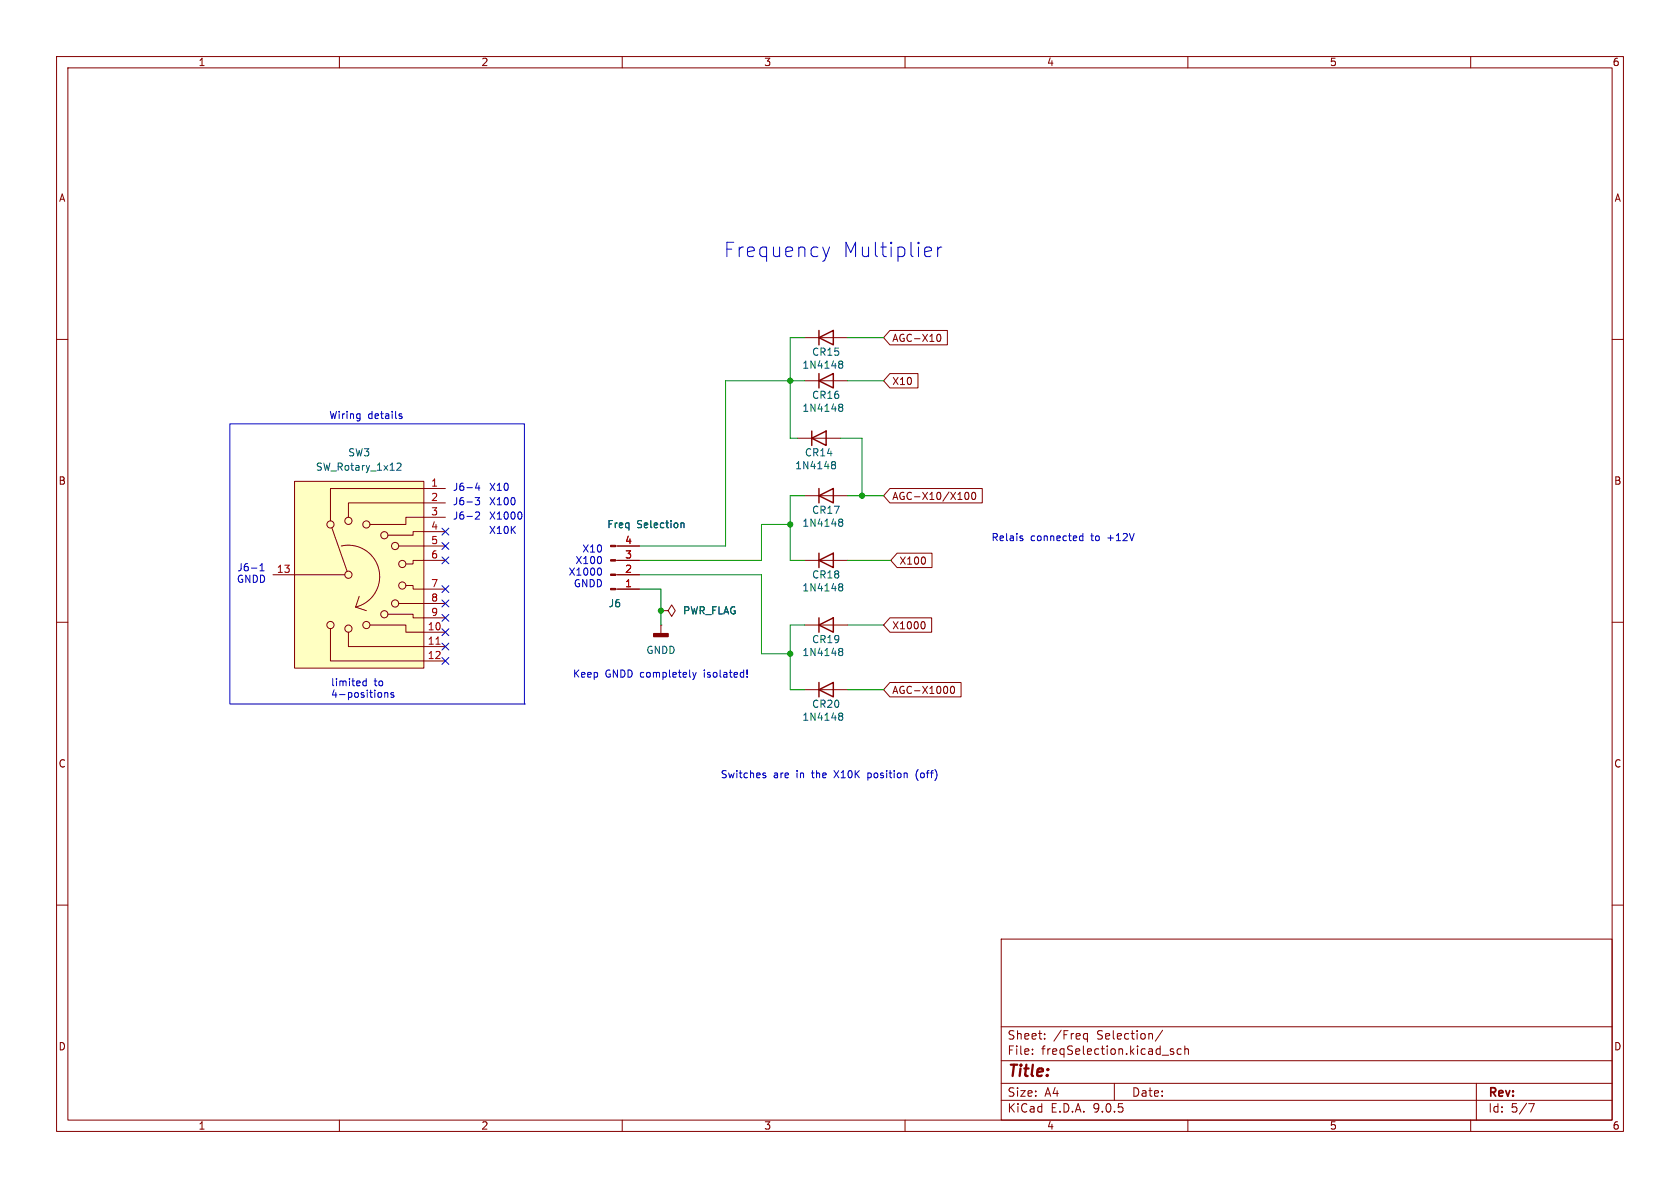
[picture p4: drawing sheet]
<svg xmlns="http://www.w3.org/2000/svg" width="297mm" height="210mm" viewBox="0 0 297 210" stroke-linecap="round" stroke-linejoin="round" font-family="sans-serif">
<g fill="none" stroke="#840000" stroke-width=".18">
<path d="M10 10h277v190h-277zM12 12h273v186h-273zM60 10v2M110 10v2M160 10v2M210 10v2M260 10v2M10 60h2M141 77.5h7.6M142.2 67.3h7.7M285 60h2M142.2 99.1h7.7"/>
<path d="M10 110h2M142.2 110.5h7.7M285 110h2M10 160h2M177 166h108v32h-108zM285 160h2M60 198v2M110 198v2M160 198v2M177 194.5h108M177 191.5h108M177 187.5h108"/>
<path d="M177 181.5h108M182.5 186.3v.1M182.5 185.5v.1M184.7 183.6v.1M184.7 182.8v.1M191.7 183.6h.5M191.7 182.8h.5M192.2 182.7v1.5M197 191.5v3M205.5 182.1l-1.3 2M207.5 185.5l-.4-.1-.2 .2 .1 .2 .5 .2v.3h-.6M208.8 185.5l-.4-.1-.3 .3v.4l.1 .2h.6"/>
<path d="M209.5 185.5l.2-.1 .3 .1 .1 .9M209.5 184.9v1.5M210 198v2M260 198v2M261 191.5v6.5M270.2 195.1h1l-.6 1.5"/>
</g>
<path d="M143.5 77.5l2.5-1.3v2.5zM143.5 76.2v2.5M144.8 67.3l2.5-1.3v2.6zM144.8 66v2.6M144.8 99.1l2.5-1.3v2.5zM144.8 97.8v2.5M144.8 110.5l2.5-1.3v2.6zM144.8 109.2v2.6" fill="none" stroke="#840000" stroke-width=".25"/>
<g fill="none" stroke="#006464" stroke-width=".18">
<path d="M148.4 71.5l.3-.1 .2 .2 .1 .1-.3 .3M148.4 71.9l.1 .1M148.5 72h.2M148.5 72l-.1 .1M148.7 72l.3 .2-.1 .4-.2 .1h-.3M147.1 82.1h.1M147.1 81.7l.4-.1 .2 .1v.2l-.2 .2M147.2 82.1h.3M147.2 82.1l-.1 .1M147.5 82.1l.2 .3v.4l-.2 .1-.4-.1M148.4 103.7h.1M148.4 103.3l.3-.1 .2 .1 .1 .2-.3 .2"/>
<path d="M148.4 114.7l.3-.1 .2 .1 .1 .2-.3 .3M148.4 115.1l.1 .1M148.5 103.7h.2M148.5 103.7l-.1 .1M148.5 115.2h.2M148.5 115.2h-.1M148.7 103.7l.3 .3-.1 .3-.2 .2-.3-.1M148.7 115.2l.3 .2-.1 .4-.2 .1-.3-.1"/>
</g>
<path d="M52.1 85.1h22.8v33h-22.8z" fill="#ffffc2"/>
<g fill="none" stroke="#840000" stroke-width=".18">
<path d="M142.2 59.7h7.7M157.3 58.4h10.2v2.6h-10.2l-1.1-1.3zM165.7 59.2l.2-.1a.68 .68 0 0 1 .4 .6 .68 .68 0 0 1-.4 .7l-.2-.2M157.3 66h5v2.6h-5l-1.1-1.3zM52.1 85.1h22.8v33h-22.8zM58.7 93.3l2.7 7.7M60.3 96.5a5.5 5.5 0 0 1 6.7 4.2 5.5 5.5 0 0 1-4.1 6.6M70.5 96.5h8.2M78.7 86.4h-20.3v5.7M78.7 88.9h-17.1v2.5M78.7 91.4h-6.9v1.3h-6.4M78.7 94h-5.7v.6h-4.4"/>
<path d="M78.7 99.1h-5.7v.6h-1.2M108.8 96.5h4.2M108.8 99.1h4.2M142.2 87.6h7.7M157.3 86.4h16.4v2.5h-16.4l-1.1-1.3zM158.6 97.8h6.2v2.5h-6.2l-1.1-1.2zM163.5 98.7v.8M170.7 87.1l.2-.1a.68 .68 0 0 1 .4 .7 .68 .68 0 0 1-.4 .6 .84 .84 0 0 1-.2-1.2zM171.9 87.2l.2-.2a.68 .68 0 0 1 .4 .7 .68 .68 0 0 1-.4 .6l-.2-.1-.1-.4zM48.3 101.6h12.7M58.4 111.1v5.7h20.3M61.6 111.8v2.5h17.1"/>
<path d="M62.9 107.3l1.9 .7M63.5 105.4l-.6 1.9M65.4 110.5h6.4v1.3h6.9M68.6 108.6h4.4v.6h5.7M70.5 106.7h8.2M71.8 103.5h1.2v.6h5.7M108.8 101.6h4.2M108.8 104.1h4.2M116.8 108h1.3l.6-1.1 .7 1.1-.7 1-.6-1M116.8 108h.1M116.8 110.5h.1M116.8 110.5v1.5"/>
<path d="M157.3 109.2h7.4v2.6h-7.4l-1.1-1.3zM163.2 109.9a.79 .79 0 0 1 0 1.3M142.2 121.9h7.7M157.3 120.6h12.6v2.6h-12.6l-1.1-1.3zM168.1 121.4l.2-.1a.68 .68 0 0 1 .5 .7 .68 .68 0 0 1-.5 .6l-.2-.1-.1-.4z"/>
<circle cx="58.4" cy="92.7" r=".63"/>
<circle cx="61.6" cy="92.1" r=".63"/>
<circle cx="64.8" cy="92.7" r=".63"/>
<circle cx="67.9" cy="94.6" r=".63"/>
<circle cx="69.8" cy="96.5" r=".63"/>
<circle cx="71.1" cy="99.7" r=".63"/>
<circle cx="58.4" cy="110.5" r=".63"/>
<circle cx="61.6" cy="101.6" r=".63"/>
<circle cx="61.6" cy="111.1" r=".63"/>
<circle cx="64.8" cy="110.5" r=".63"/>
<circle cx="67.9" cy="108.6" r=".63"/>
<circle cx="69.8" cy="106.7" r=".63"/>
<circle cx="71.1" cy="103.5" r=".63"/>
</g>
<path d="M77.1 113.9h.7" fill="none" stroke="#a90000" stroke-width=".18"/>
<g fill="none" stroke="#006464" stroke-width=".18">
<path d="M148.4 63.9l.3-.1 .2 .1 .1 .2-.3 .3M148.4 64.3l.1 .1M148.5 64.4h.2M148.5 64.4h-.1M148.7 64.4l.3 .2-.1 .4-.2 .1-.3-.1M70.2 82l.5-.1 .2 .3-.8 .9h.8M120.4 92.4v.9M120.4 92.6l.2-.2 .3 .1v.8M148.4 92.2l.1 .1M148.4 91.8h.3l.2 .1 .1 .2-.3 .2M148.5 92.3h.2M148.5 92.3l-.1 .1"/>
<path d="M148.7 92.3l.3 .3-.1 .3-.2 .1h-.3M148.4 126.1h.3l.2 .1 .1 .2-.3 .2M148.4 126.5l.1 .1M148.5 126.6h.2M148.5 126.6l-.1 .1M148.7 126.6l.3 .2-.1 .4-.2 .1h-.3"/>
</g>
<path d="M144.8 59.7l2.5-1.3v2.6zM144.8 58.4v2.6M144.8 87.6l2.5-1.2v2.5zM144.8 86.4v2.5M144.8 121.9l2.5-1.2v2.5zM144.8 120.7v2.5" fill="none" stroke="#840000" stroke-width=".25"/>
<path d="M115.6 112h2.5v.5h-2.5z" fill="#840000" stroke="#840000" stroke-width=".25"/>
<g fill="#840000" stroke="#840000" stroke-width=".18">
<path d="M107.9 104h.9v.3h-.9z"/>
<path d="M107.9 101.5h.9v.2h-.9z"/>
<path d="M107.9 98.9h.9v.3h-.9z"/>
<path d="M107.9 96.4h.9v.2h-.9z"/>
</g>
<g fill="none" stroke="#009600" stroke-width=".18">
<path d="M142.2 59.7h-2.5v17.8h1.3M149.9 59.7h6.3M142.2 67.3h-13.9v29.2h-15.3M148.6 77.5h3.8v10.1M149.9 67.3h6.3M139.7 92.7h-5.1v6.4h-21.6M142.2 87.6h-2.5v11.5h2.5M149.9 87.6h6.3M149.9 99.1h7.6M113 104.1h3.8v6.4M113 101.6h21.6v14h5.1M142.2 110.5h-2.5v11.4h2.5"/>
<path d="M149.9 110.5h6.3M149.9 121.9h6.3"/>
</g>
<g fill="none" stroke="#000084" stroke-width=".18">
<path d="M78.1 93.4l1.2 1.2M78.1 95.9l1.2 1.2M78.1 98.5l1.2 1.2M79.3 93.4l-1.2 1.2M79.3 95.9l-1.2 1.2M79.3 98.5l-1.2 1.2M78.1 113.7l1.2 1.2M78.1 116.2l1.2 1.2M78.1 111.2l1.2 1.2M78.1 106.1l1.2 1.2M78.1 108.6l1.2 1.2M78.1 103.5l1.2 1.2"/>
<path d="M79.3 113.7l-1.2 1.2M79.3 116.2l-1.2 1.2M79.3 111.2l-1.2 1.2M79.3 106.1l-1.2 1.2M79.3 108.6l-1.2 1.2M79.3 103.5l-1.2 1.2"/>
</g>
<g fill="none" stroke="#0000c2" stroke-width=".18">
<path d="M145.4 43.7l.6 1.7M146 45.4l-.2 .6M146.7 43.7l-.7 1.7M163.8 43.7l.8 .1 .1 .5-1.2 .2M164.6 45.2l-.8 .2M165.8 43.7v1.7M166.5 43.7a.65 .65 0 0 0-.7 .5M40.6 74.9h52.1v49.6h-52.1zM63.5 73.1l.2 .1M63.7 73.1l-.1 1.2M63.7 73.9l-.2 .1M70.6 73.5l.5 .2-.1 .2-.3 .1"/>
<path d="M70.6 73.2h.4M84 88h.8l-.4 .4 .3 .2v.5l-.2 .1-.5-.1M84.1 90.6l.4-.1 .3 .4-.8 .9h.8M84.4 85.4l-.3 .9h.7M84.7 85.8v.9M91 88.2v.8M92 90.5a.79 .79 0 0 1 0 1.3M106.3 98.6v.8M180.5 95.2h.3l.1 .2-.2 .2h-.3M180.5 94.7l.3 .1M190.8 95.3l.3 .3 .3-.1M191.4 94.8l-.3-.1-.3 .3"/>
<path d="M191.4 94.3v1.3M46 100.9h.7M46 100l.3-.4v1.3M64.7 120v1.2M106.2 100.5l.1 .7-.1 .4-.2 .1M122.5 118.9l.3 .8M122.8 119.7l-.3 .4M123.1 118.9l-.3 .8M132.1 119.6v.1M132.1 118.4v.8M64.7 120.4h-.3l-.3 .2 .2 .6h.4M68 122.4v.9"/>
<path d="M68 122.5l.2-.1 .3 .1 .1 .8M69.6 122.5l-.3-.1-.2 .2 .1 .2 .4 .1v.3h-.5M92.7 124.5h.1M134.9 137l.4 .1 .1 .2-.2 .2-.3-.1M134.9 136.7h.4M153.4 136.6v1.3M153.4 137.4l.1 .1M153.5 136.6l-.1 .1M162.3 136a1.46 1.46 0 0 0 0 2"/>
</g>
<g fill="#009600" stroke="#009600" stroke-width=".18">
<circle cx="116.8" cy="108" r=".46"/>
<circle cx="139.7" cy="67.3" r=".46"/>
<circle cx="139.7" cy="115.6" r=".46"/>
<circle cx="152.4" cy="87.6" r=".46"/>
<circle cx="139.7" cy="92.7" r=".46"/>
</g>
<g font-size="3.5" fill="#0000c2">
<text x="127.9" y="45.7">Frequency</text>
<text x="148.9" y="45.7">Multiplier</text>
</g>
<text font-size="2.8" fill="#840000" x="178" y="190.9">Title:</text>
<g font-size="2.1" fill="#840000">
<text x="178" y="184">Sheet:</text>
<text x="186.2" y="184">/Freq</text>
<text x="194" y="184">Selection/</text>
<text x="178" y="186.7">File:</text>
<text x="184.1" y="186.7">freqSelection.kicad_sch</text>
<text x="178" y="196.9">KiCad</text>
<text x="178" y="194.1">Size:</text>
<text x="184.7" y="194.1">A4</text>
<text x="185.7" y="196.9">E.D.A.</text>
<text x="193.3" y="196.9">9.0.5</text>
<text x="200" y="194.1">Date:</text>
<text x="263" y="194.3">Rev:</text>
<text x="263" y="196.9">Id:</text>
<text x="267.1" y="196.9">5/7</text>
</g>
<g font-size="1.8" fill="#840000">
<text x="35" y="11.9">1</text>
<text x="85" y="11.9">2</text>
<text x="135" y="11.9">3</text>
<text x="185" y="11.9">4</text>
<text x="235" y="11.9">5</text>
<text x="285" y="11.9">6</text>
<text x="10.3" y="35.9">A</text>
<text x="285.3" y="35.9">A</text>
<text x="157.6" y="60.6">AGC-X10</text>
<text x="157.6" y="68.3">X10</text>
<text x="10.3" y="85.9">B</text>
<text x="157.6" y="88.6">AGC-X10/X100</text>
<text x="285.3" y="85.9">B</text>
<text x="158.9" y="100">X100</text>
<text x="157.6" y="111.4">X1000</text>
<text x="157.6" y="122.9">AGC-X1000</text>
<text x="10.3" y="135.9">C</text>
<text x="285.3" y="135.9">C</text>
<text x="10.3" y="185.9">D</text>
<text x="285.3" y="185.9">D</text>
<text x="35" y="199.9">1</text>
<text x="85" y="199.9">2</text>
<text x="135" y="199.9">3</text>
<text x="185" y="199.9">4</text>
<text x="235" y="199.9">5</text>
<text x="285" y="199.9">6</text>
</g>
<g font-size="1.8" fill="#006464">
<text x="141.8" y="65.4">1N4148</text>
<text x="143.5" y="63.1">CR15</text>
<text x="143.5" y="70.7">CR16</text>
<text x="141.8" y="73">1N4148</text>
<text x="55.7" y="83.4">SW_Rotary_1x12</text>
<text x="61.5" y="80.9">SW3</text>
<text x="140.5" y="83.2">1N4148</text>
<text x="142.2" y="80.9">CR14</text>
<text x="107.3" y="93.6">Freq</text>
<text x="112.6" y="93.6">Selection</text>
<text x="141.8" y="93.3">1N4148</text>
<text x="143.5" y="91">CR17</text>
<text x="107.5" y="107.5">J6</text>
<text x="141.8" y="104.7">1N4148</text>
<text x="143.5" y="102.5">CR18</text>
<text x="120.7" y="108.8">PWR_FLAG</text>
<text x="143.5" y="113.9">CR19</text>
<text x="114.2" y="115.8">GNDD</text>
<text x="141.8" y="116.2">1N4148</text>
<text x="143.5" y="125.3">CR20</text>
<text x="141.8" y="127.6">1N4148</text>
</g>
<g font-size="1.8" fill="#0000c2">
<text x="58.1" y="74.3">Wiring</text>
<text x="65" y="74.3">details</text>
<text x="80" y="87">J6-4</text>
<text x="80" y="89.5">J6-3</text>
<text x="86.4" y="89.5">X100</text>
<text x="86.4" y="87">X10</text>
<text x="80" y="92.1">J6-2</text>
<text x="86.4" y="92.1">X1000</text>
<text x="86.4" y="94.6">X10K</text>
<text x="175.2" y="95.9">Relais</text>
<text x="182.2" y="95.9">connected</text>
<text x="193" y="95.9">to</text>
<text x="196.1" y="95.9">+12V</text>
<text x="41.9" y="101.2">J6-1</text>
<text x="100.4" y="102">X1000</text>
<text x="101.6" y="99.9">X100</text>
<text x="102.8" y="97.9">X10</text>
<text x="41.8" y="103.2">GNDD</text>
<text x="101.3" y="104">GNDD</text>
<text x="101.2" y="120">Keep</text>
<text x="107" y="120">GNDD completely</text>
<text x="124.7" y="120">isolated!</text>
<text x="58.4" y="121.5">limited</text>
<text x="58.4" y="123.6">4-positions</text>
<text x="66.1" y="121.5">to</text>
<text x="127.3" y="137.8">Switches</text>
<text x="136.7" y="137.8">are</text>
<text x="140.9" y="137.8">in</text>
<text x="143.8" y="137.8">the</text>
<text x="148" y="137.8">X10K</text>
<text x="154" y="137.8">position</text>
<text x="162.8" y="137.8">(off)</text>
</g>
<g font-size="1.8" fill="#a90000">
<text x="76.1" y="86.1">1</text>
<text x="76.1" y="88.6">2</text>
<text x="76.1" y="91.2">3</text>
<text x="76.1" y="93.7">4</text>
<text x="48.9" y="101.3">13</text>
<text x="76.1" y="96.3">5</text>
<text x="76.1" y="98.8">6</text>
<text x="110.4" y="101.3">2</text>
<text x="110.4" y="98.8">3</text>
<text x="110.4" y="96.3">4</text>
<text x="76.1" y="103.9">7</text>
<text x="76.1" y="106.4">8</text>
<text x="110.4" y="103.9">1</text>
<text x="75.5" y="111.5">10</text>
<text x="76.1" y="109">9</text>
<text x="75.5" y="114">11</text>
<text x="75.5" y="116.6">12</text>
</g>
</svg>
